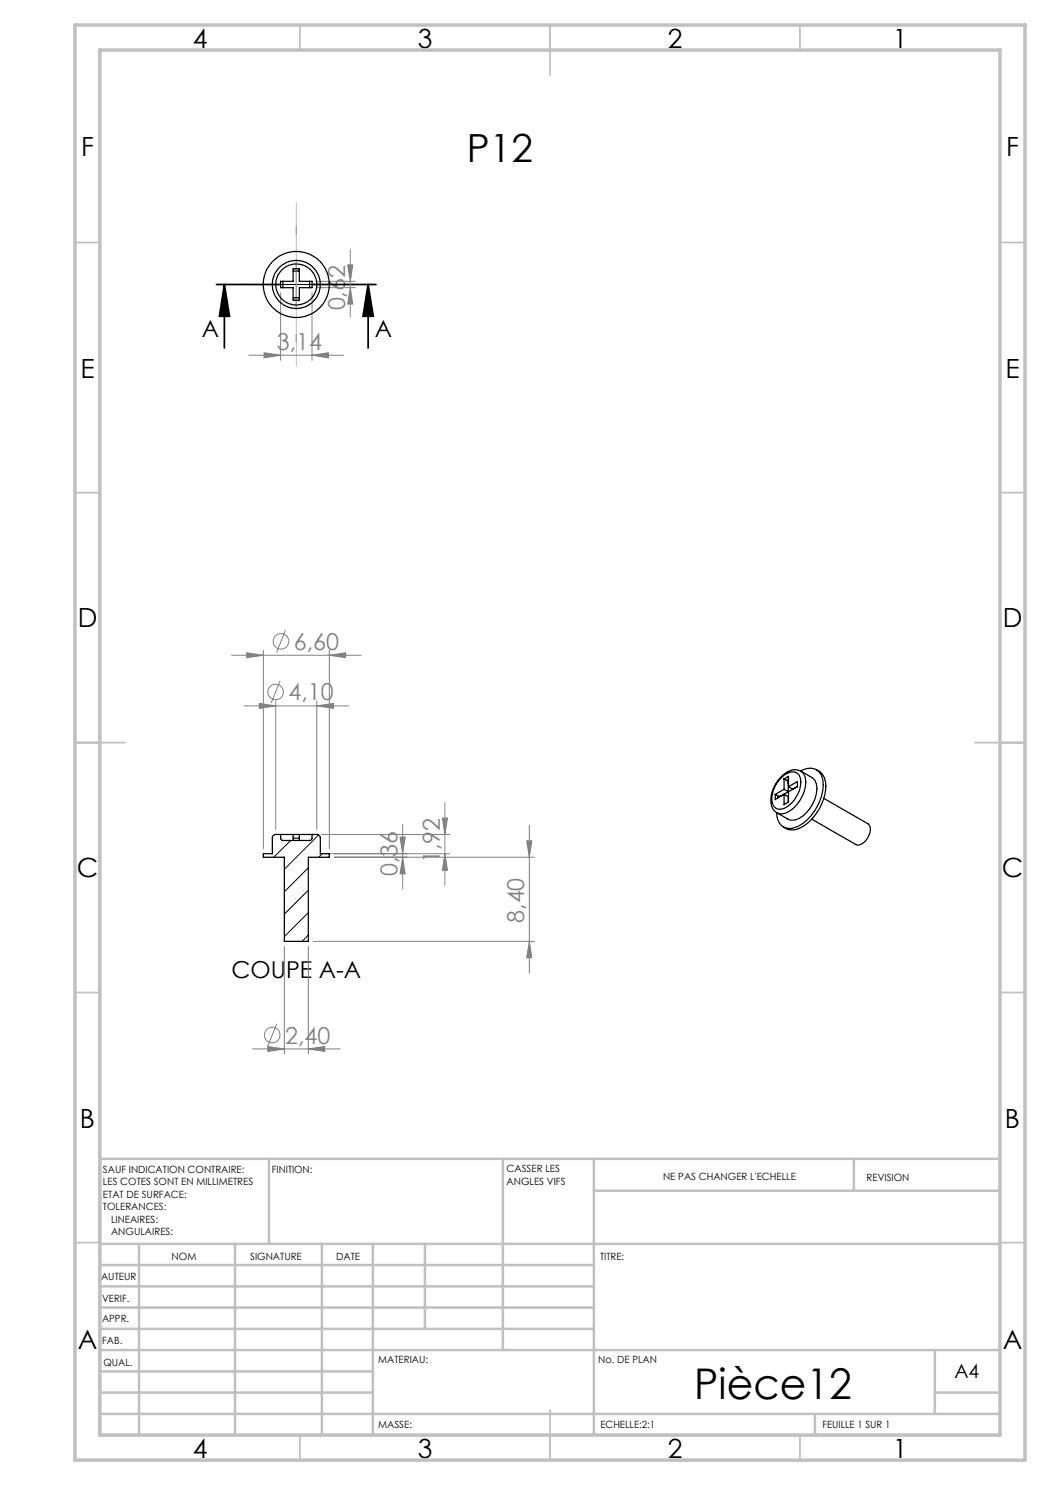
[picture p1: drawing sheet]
<svg xmlns="http://www.w3.org/2000/svg" width="210mm" height="297mm" viewBox="0 0 210 297" stroke-linecap="round" stroke-linejoin="round" font-family="sans-serif">
<g fill="none" stroke="#808080" stroke-width=".2">
<path d="M56.1 58.5v13.6M62.4 58.5v13.6M63.4 57.5h7.6M63.4 56.3h7.6M69.5 53h1.1l-.5 3.3zM70.1 49.9v13.5M70.1 57.5l.5 3.3h-1.1zM49.8 71h19M52.8 70.6l3.3 .4-3.3 .6zM62.4 71l3.3-.4v1zM46.3 131.1h25.9M49.4 130.6l3.3 .5-3.3 .4z"/>
<path d="M52.7 130.1v39.7M56 136.2l-1.8 4.4M57.1 126l-1.8 4.5M65.9 131.1l3.2-.5v.9zM65.9 130.1v39.7M48.8 141.2h20.9M51.9 140.7l3.2 .5-3.2 .5zM55.1 140.2v25.7M63.4 141.2l3.3-.5v1zM63.4 140.2v25.7M64.3 166.9h25.7M65.1 170.7h24.9"/>
<path d="M66.9 171.4h40M80 167.4h1l-.5 3.3zM80.5 164.9v12.9M80.5 171.4l.5 3.4h-1zM88.5 163.6h1l-.5 3.3zM89 170.7l.5 3.4h-1zM89 160.5v16.6M105.3 168.2h1.1l-.5 3.2zM105.9 165.1v29.5M56.9 189.3v21.5M61.7 189.3v21.5M62.7 188.3h44.2"/>
<path d="M105.9 188.3l.5 3.3h-1.1zM50.5 209.8h17.5M53.6 209.3l3.3 .5-3.3 .5zM55.4 204.8l-1.8 4.4M61.7 209.8l3.2-.5v1z"/>
<circle cx="55.1" cy="138.4" r="1.56"/>
<circle cx="56.2" cy="128.3" r="1.56"/>
<circle cx="54.5" cy="207" r="1.56"/>
</g>
<path d="M43.3 56.9h12.7M44.9 56.9l1 6.3h-2zM44.9 56.9v12.7M62.5 56.9h12.7M73.6 56.9l1 6.3h-2zM73.6 56.9v12.7" fill="none" stroke="#000" stroke-width=".35"/>
<path d="M49.3 56.9h-1.6M59.3 46.9v-1.6M69.3 56.9h1.6M59.3 66.9v1.6" fill="none" stroke="#000" stroke-width=".2" stroke-dasharray="30.5 1.3 1.3 1.3"/>
<path d="M54.3 56.9h9.9M59.3 51.9v10" fill="none" stroke="#000" stroke-width=".2"/>
<path d="M59.3 40.5v32.8" fill="none" stroke="#c0c0c0" stroke-width=".2"/>
<g fill="none" stroke="#c0c0c0" stroke-width=".35">
<path d="M60 5v5M110 5v10M160 5v5M15 48.5h5M200 48.5h5M15 98.5h5M200 98.5h5M15 148.5h10M195 148.5h10M15 198.5h5M200 198.5h5M15 248.5h5"/>
<path d="M200 248.5h5M60 287v5M110 282v10M160 287v5"/>
</g>
<g fill="none" stroke="#c0c0c0" stroke-width=".5">
<path d="M53.8 231.8v17M100.6 231.8v38.2M118.8 231.8v55.2M118.8 238.2h81.2M170.8 231.8v6.4M200 231.8h-180v55.2M20 248.8h180M20 257.3h98.8M20 253h98.8M27.8 248.8v38.2M47 248.8v38.2M64.4 248.8v38.2"/>
<path d="M74.6 248.8v38.2M85 248.8v17M20 265.8h98.8M20 261.5h98.8M20 278.5h54.6M20 274.3h54.6M20 270h180M187 278.5h13M187 270v12.8M20 282.8h180M163 282.8v4.2"/>
</g>
<path d="M15 5h190v287h-190zM20 10h180v277h-180z" fill="none" stroke="#c0c0c0" stroke-width=".7"/>
<path d="M73.6 56.9l1 6.3h-2zM44.9 56.9l1 6.3h-2z" fill="#000"/>
<g fill="#808080">
<path d="M61.7 209.8l3.2-.5v1zM53.6 209.3l3.3 .5-3.3 .5zM63.4 141.2l3.3-.5v1zM51.9 140.7l3.2 .5-3.2 .5zM65.9 131.1l3.2-.5v.9zM49.4 130.6l3.3 .5-3.3 .4z"/>
<path d="M62.4 71l3.3-.4v1zM52.8 70.6l3.3 .4-3.3 .6z"/>
<path d="M70.1 57.5l.5 3.3h-1.1zM69.5 53h1.1l-.5 3.3zM80.5 171.4l.5 3.4h-1zM80 167.4h1l-.5 3.3zM105.9 188.3l.5 3.3h-1.1zM105.3 168.2h1.1l-.5 3.2z"/>
<path d="M89 170.7l.5 3.4h-1zM88.5 163.6h1l-.5 3.3z"/>
</g>
<g fill="none" stroke="#000" stroke-width=".25">
<path d="M56.1 56.3h2.5v-2.5h1.3v2.5h2.5v1.2h-2.5v2.5h-1.3v-2.5h-2.5zM56.6 56.3v1.2M58.6 54.2h1.3M58.6 59.5h1.3M61.9 56.3v1.2M155 158.9l.5 .3M155.5 159.2h.7M155.5 159.2v.4M156.4 155.4a2.25 2.25 0 0 1 3.3-.5 4.8 4.8 0 0 1-.8 5 3.7 3.7 0 0 1-3.4 1.9 2.35 2.35 0 0 1-1-3.1l.2-.8 .7-1.3zM156.8 155.8l.9-.5v2M156.8 155.8v2.1M156.8 157.9l-1.8 1"/>
<path d="M156.8 157.9l.9 .4M156.8 155.8l.5 .3M157.3 156.1l.4 .6M157.7 158.3l-2.7 1.6v-1M157.7 156.7v1.6M157.7 156.7h.1M157.7 157.3l1.8-1v1l-1.8 1.1v2l-.9 .5v-2l.9 .4v1.1M157.7 155.9l-.4 .2M159.5 157.3l-1 .5-.8-.5M160.1 154.2a2.73 2.73 0 0 1 4.3 1.2 9.2 9.2 0 0 1-3 8.6 4.4 4.4 0 0 1-4.7 1.4l-.5-.4-.6-.9-.3-1.6M160.2 154.2a3.5 3.5 0 0 0-4.3 1.6 5.6 5.6 0 0 0-1.3 6.1l.8 .7M160.2 154.2l2.2 1.3a3 3 0 0 1 .8 3.5 6.8 6.8 0 0 1-4.4 5l-1.1-.1-2.3-1.3"/>
<path d="M160.2 154.2a3 3 0 0 1 .8 3.6 6.9 6.9 0 0 1-4.2 4.9 1.83 1.83 0 0 1-1.4-.1M163.3 153.9a3.5 3.5 0 0 1 1.8 4 10.1 10.1 0 0 1-5.7 7.9l-.5 .1a2.63 2.63 0 0 1-2.2-.5M164.7 159.7l8.9 5a2.21 2.21 0 0 1-.1 3 2.03 2.03 0 0 1-2.3 1.2l-8.9-5.1M54.6 167.1l.4-.2h8.4a.72 .72 0 0 1 .7 .7v3.1h1.8v.7h-4.2v16.9h-4.8v-16.9h-4.2v-.7h1.8v-3.2zM56.1 166.9v.8l.4 .4h5.5l.4-.4v-.8M58.6 166.9v1.2M58.6 167.6h1.3M59.9 166.9v1.2"/>
<circle cx="59.3" cy="56.9" r="4.1"/>
<circle cx="59.3" cy="56.9" r="6.6"/>
<circle cx="59.3" cy="56.9" r="4.8"/>
</g>
<path d="M58.1 168.1l-3.3 3.3M61.7 173.6l-4.8 4.8M61.7 178l-4.8 4.8M63.7 167l-6.8 6.8M64.5 170.7l-.8 .7M61.7 182.5l-4.8 4.8M61.7 187l-1.3 1.3" fill="none" stroke="#000" stroke-width=".2"/>
<text font-size="8.5" x="138.9" y="279.7">Pièce12</text>
<text font-size="7.8" x="93.4" y="32.4">P12</text>
<g font-size="5.3">
<text x="38.5" y="9.5">4</text>
<text x="83.5" y="9.5">3</text>
<text x="133.6" y="9.5">2</text>
<text x="178.6" y="9.5">1</text>
<text x="16.2" y="31.2">F</text>
<text x="201.2" y="31.2">F</text>
<text x="16.1" y="75.5">E</text>
<text x="201.1" y="75.5">E</text>
<text x="15.5" y="125.5">D</text>
<text x="200.5" y="125.5">D</text>
<text x="15.4" y="175.5">C</text>
<text x="200.4" y="175.5">C</text>
<text x="16" y="225.5">B</text>
<text x="201" y="225.5">B</text>
<text x="15.5" y="269.7">A</text>
<text x="200.5" y="269.7">A</text>
<text x="38.5" y="291.5">4</text>
<text x="83.5" y="291.5">3</text>
<text x="133.6" y="291.5">2</text>
<text x="178.6" y="291.5">1</text>
</g>
<g font-size="4.7" fill="#808080">
<text x="69.1" y="62.1" transform="rotate(-90 69.1 62.1)">0,62</text>
<text x="55.4" y="70">3,14</text>
<text x="58.8" y="130">6,60</text>
<text x="57.7" y="140.1">4,10</text>
<text x="88" y="172.7" transform="rotate(-90 88 172.7)">1,92</text>
<text x="79.5" y="175.2" transform="rotate(-90 79.5 175.2)">0,36</text>
<text x="104.9" y="184.6" transform="rotate(-90 104.9 184.6)">8,40</text>
<text x="57" y="208.7">2,40</text>
</g>
<g font-size="4.7">
<text x="40.4" y="67.4">A</text>
<text x="74.9" y="67.4">A</text>
<text x="46.3" y="195.6">COUPE A-A</text>
</g>
<text font-size="3.9" x="190.9" y="275.5">A4</text>
<g font-size="2">
<text x="20.6" y="234.6">SAUF INDICATION CONTRAIRE:</text>
<text x="20.6" y="237.1">LES COTES SONT EN MILLIMETRES</text>
<text x="20.6" y="239.6">ETAT DE SURFACE:</text>
<text x="54.4" y="234.6">FINITION:</text>
<text x="101.3" y="234.5">CASSER LES</text>
<text x="101.3" y="237">ANGLES VIFS</text>
<text x="132.6" y="236">NE PAS CHANGER L'ECHELLE</text>
<text x="173.3" y="236.2">REVISION</text>
<text x="20.6" y="242.1">TOLERANCES:</text>
<text x="22.2" y="244.6">LINEAIRES:</text>
<text x="22.2" y="247.1">ANGULAIRES:</text>
<text x="34.3" y="252">NOM</text>
<text x="50" y="251.9">SIGNATURE</text>
<text x="67.2" y="251.9">DATE</text>
<text x="120" y="251.9">TITRE:</text>
<text x="20.2" y="256.1">AUTEUR</text>
<text x="20.4" y="260.3">VERIF.</text>
<text x="20.4" y="264.4">APPR.</text>
<text x="20.5" y="268.8">FAB.</text>
<text x="20.7" y="273.1">QUAL.</text>
<text x="75.7" y="272.5">MATERIAU:</text>
<text x="119.6" y="272.5">No. DE PLAN</text>
<text x="75.6" y="285.5">MASSE:</text>
<text x="120.1" y="285.6">ECHELLE:2:1</text>
<text x="164.5" y="285.6">FEUILLE 1 SUR 1</text>
</g>
</svg>
